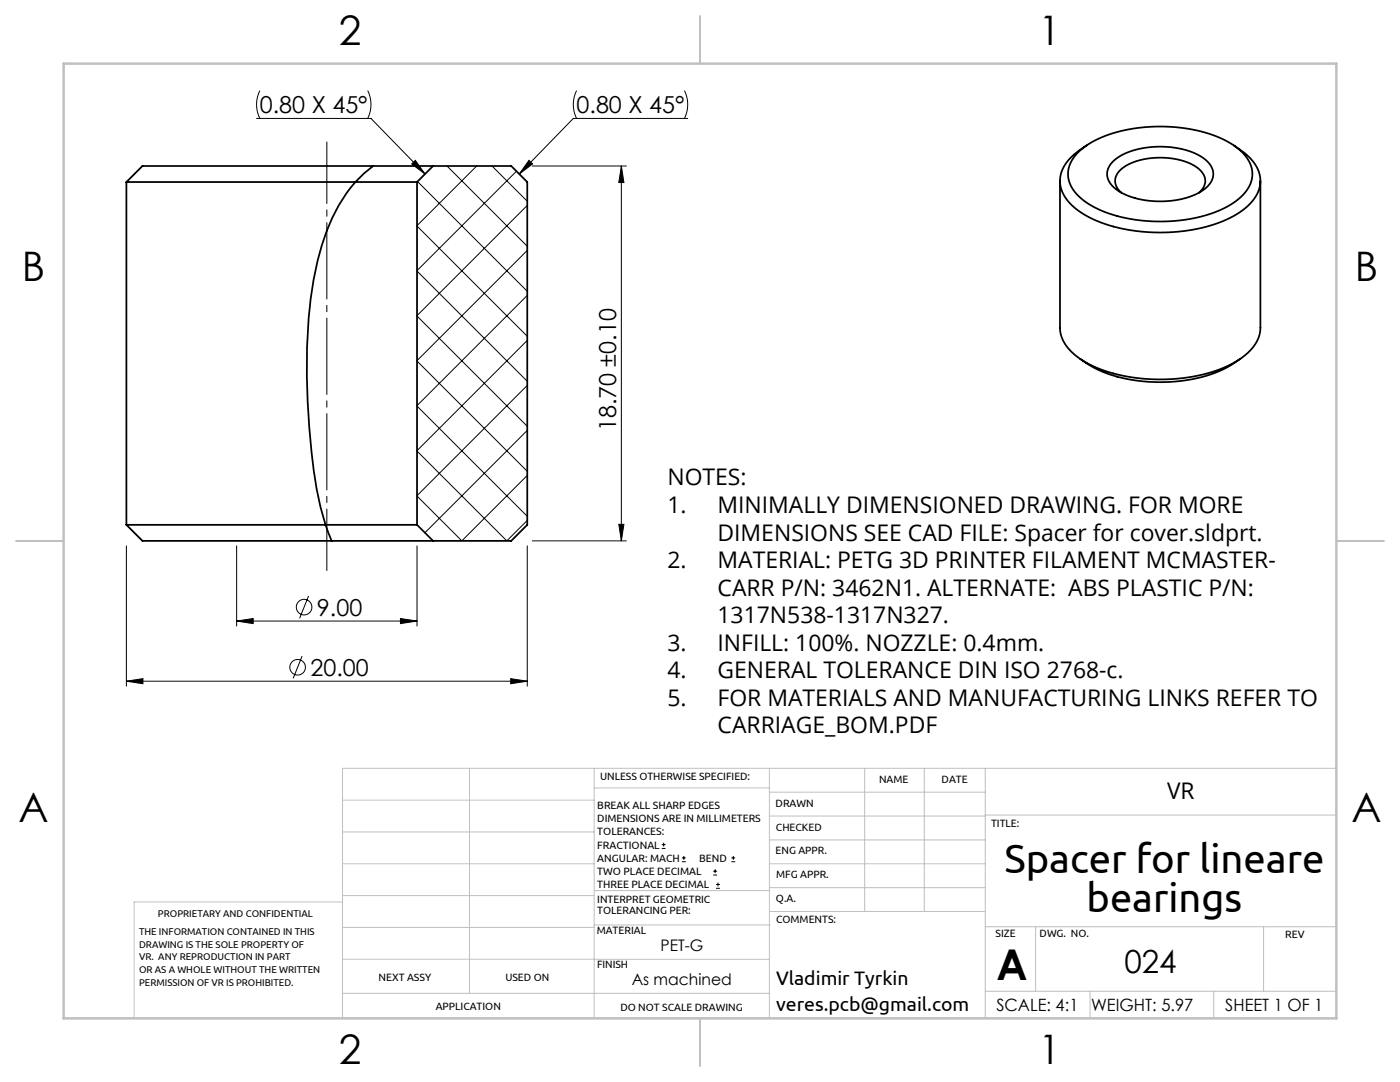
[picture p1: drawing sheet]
<svg xmlns="http://www.w3.org/2000/svg" width="279mm" height="216mm" viewBox="0 0 279 216" stroke-linecap="round" stroke-linejoin="round" font-family="sans-serif">
<g fill="none" stroke="#000" stroke-width=".2">
<path d="M51.9 18.1a6.2 6.2 0 0 0 0 5.5M73.4 18.1a6.2 6.2 0 0 1 0 5.5M115.1 18.1a6.2 6.2 0 0 0 0 5.5M136.6 18.1a6.2 6.2 0 0 1 0 5.5M51.2 23.6h22.8l10.8 11.1M82.2 32.7l.7-.7 1.9 2.7zM83.3 36.2l21.9 21.9M89.2 33.1l16 16M95.1 33.1l-11.9 11.9M98.2 33.1l7 7.1M103.1 34.2l-19.9 19.8M105.6 32l.7 .7-2.7 2z"/>
<path d="M106.2 33.1h18.8M124 33.1l.5 3.3h-1zM124 33.1v74.8M137.2 23.6h-22.8l-10.8 11.1M83.2 54.1l22 22M83.2 45.1l22 22M105.2 41l-22 22M105.2 50l-22 22M105.2 58.9l-22 22M83.2 72l22 22M83.2 63.1l22 22M105.2 67.9l-22 22"/>
<path d="M105.2 76.9l-22 22M83.2 90l17.9 17.9 4.1-4.1M83.2 81l22 22M105.2 85.9l-20.4 20.4M105.2 94.9l-13 13-9-8.9M25.2 108.9v28M47.2 108.9v16M61.6 118.9l-1.8 4.5M83.2 108.9v16M105.2 108.9v28M106.2 107.9h18.8M123.5 104.6h1l-.5 3.3z"/>
<path d="M25.2 135.9l3.3-.5v1zM25.2 135.9h80M47.2 123.9l3.3-.5v1zM47.2 123.9h36M60.3 130.9l-1.8 4.5M79.9 123.4l3.3 .5-3.3 .5zM101.9 135.4l3.3 .5-3.3 .5zM132.1 169.3h.7M132.1 168.5h.7M132.4 168.2v.7M136.1 171.9h.8M136.1 171.2h.8"/>
<path d="M136.5 170.8v.8M142.3 174.6h.8M142.3 173.8h.8M142.7 173.5v.7M142.9 177.3h.8M142.9 176.5h.8M143.3 176.1v.8M146 171.9h.7M146 171.2h.7M146.3 170.8v.8"/>
<circle cx="59.4" cy="133.1" r="1.56"/>
<circle cx="60.7" cy="121.1" r="1.56"/>
</g>
<path d="M65.2 28.3v85.5" fill="none" stroke="#000" stroke-width=".2" stroke-dasharray="15.2 1.3 1.3 1.3" stroke-dashoffset="3"/>
<g fill="none" stroke="#c0c0c0" stroke-width=".2">
<path d="M68.4 159.7h50.2M93.7 153.3v44.9M118.6 153.3v49.9M118.6 157.2h34.9M153.5 153.3v49.9M153.5 158.1h43.1M172.6 153.3v28.6M184.5 153.3v28.6M196.6 153.3v49.9M266.7 153.3h-198.3v49.9M68.4 178.7h50.2M68.4 172.4h50.2"/>
<path d="M68.4 166h50.2M68.4 180h-41.6v23.2M118.6 177.7h35.1M153.5 167.6h43.1M153.5 162.8h43.1M153.5 172.4h43.1M153.5 177.1h43.1M196.6 162.6h70.1M68.4 198.2h85.1M68.4 185.1h50.2M68.4 191.4h50.2M118.6 191.4h34.9"/>
<path d="M118.6 184.6h35.1M153.7 181.9h42.9M196.6 197.8h70.1M196.6 184.9h70.1M206.7 184.9v12.9M217.5 197.8v5.4M242.2 197.8v5.4M252.2 184.9v12.9"/>
</g>
<path d="M139.7 3.2v9.5M3.2 107.9h9.5M266.7 107.9h9.5M139.7 203.2v9.5" fill="none" stroke="#c0c0c0" stroke-width=".25"/>
<path d="M12.7 12.7h254v190.5h-254z" fill="none" stroke="#c0c0c0" stroke-width=".5"/>
<g fill="#000">
<path d="M82.2 32.7l.7-.7 1.9 2.7zM105.6 32l.7 .7-2.7 2z"/>
<path d="M123.5 104.6h1l-.5 3.3zM124 33.1l.5 3.3h-1z"/>
<path d="M79.9 123.4l3.3 .5-3.3 .5zM47.2 123.9l3.3-.5v1zM101.9 135.4l3.3 .5-3.3 .5zM25.2 135.9l3.3-.5v1z"/>
</g>
<g fill="none" stroke="#000" stroke-width=".35">
<path d="M25.2 36.3h45.7M25.2 36.3v68.4M70.9 36.3a34.4 34.4 0 0 0-7.5 15.7 99.3 99.3 0 0 0-2 28.1 99 99 0 0 0 3.6 24.6M70.9 36.3h12.3M74.5 33.1h-46.1l-3.2 3.2M74.5 33.1l-1.9 1.5-1.7 1.7M74.5 33.1h11.9M83.2 36.3v68.4M86.4 33.1h15.6l3.2 3.2v68.4l-3.2 3.2h-15.6M86.4 33.1l-3.2 3.2M211.5 36.1v29.3a7.8 7.8 0 0 0 4.1 6.2 30.4 30.4 0 0 0 17.8 4.1 27.5 27.5 0 0 0 14.6-4.4 7.6 7.6 0 0 0 3.5-5.9v-29.3M215.2 30.4a21.7 21.7 0 0 1 12.8-5 30.1 30.1 0 0 1 17.5 3.2 7.7 7.7 0 0 1 4.4 6.1 7.6 7.6 0 0 1-4.3 6.1 30.3 30.3 0 0 1-19.2 3 20.5 20.5 0 0 1-11.2-4.7 5.6 5.6 0 0 1 0-8.7z"/>
<path d="M216.8 29a10.8 10.8 0 0 0-5 5.3 6.3 6.3 0 0 0 2.2 6.8 24.1 24.1 0 0 0 13.7 5.1 32.5 32.5 0 0 0 19.1-3.4 8.5 8.5 0 0 0 4.7-6.4 7.7 7.7 0 0 0-4-6.5l-1.3-.9M222.2 32.1a15.3 15.3 0 0 1 11.3-2.7 11.9 11.9 0 0 1 7.8 3.2 3.3 3.3 0 0 1-.6 4.9 15.7 15.7 0 0 1-11.5 2.6 11.3 11.3 0 0 1-7.6-3.5 3.2 3.2 0 0 1 .6-4.5zM223.8 38.4a2.88 2.88 0 0 1 .2-4.8 14.7 14.7 0 0 1 12-1.5 6 6 0 0 1 4.5 3.5 2.92 2.92 0 0 1-1.2 2.8M215.6 71.6a26.8 26.8 0 0 0 17.2 4.6 25.6 25.6 0 0 0 14.7-4.6M25.2 104.7h39.8M25.2 104.7l3.2 3.2h37.8M65 104.7h18.2M65 104.7l1.2 3.2M66.2 107.9h20.2M83.2 104.7l3.2 3.2"/>
</g>
<text font-size="8.5" x="198.9" y="195.5">A</text>
<g font-size="8.2">
<text x="200.5" y="174.2">Spacer for lineare</text>
<text x="216.9" y="182.1">bearings</text>
</g>
<g font-size="8.1">
<text x="67.6" y="8.9">2</text>
<text x="207.3" y="8.9">1</text>
<text x="4.4" y="56.1">B</text>
<text x="270.4" y="56.1">B</text>
<text x="3.7" y="164.1">A</text>
<text x="269.7" y="164.1">A</text>
<text x="67.6" y="212.4">2</text>
<text x="207.3" y="212.4">1</text>
</g>
<text font-size="6.3" x="224.4" y="194.1">024</text>
<g font-size="4.7">
<text x="51.9" y="22.6">0.80 X 45°</text>
<text x="115.1" y="22.6">0.80 X 45°</text>
<text x="123" y="86.1" transform="rotate(-90 123 86.1)">18.70 ±0.10</text>
<text x="63.3" y="122.9">9.00</text>
<text x="62" y="134.9">20.00</text>
</g>
<g font-size="4.6">
<text x="133.2" y="96.9">NOTES:</text>
<text x="133.2" y="102.4">1.</text>
<text x="143.2" y="102.4">MINIMALLY DIMENSIONED DRAWING. FOR MORE</text>
<text x="143.2" y="107.9">DIMENSIONS SEE CAD FILE: Spacer for cover.sldprt.</text>
<text x="133.2" y="113.4">2.</text>
<text x="143.2" y="113.4">MATERIAL: PETG 3D PRINTER FILAMENT MCMASTER-</text>
<text x="143.2" y="118.9">CARR P/N: 3462N1. ALTERNATE: ABS PLASTIC P/N:</text>
<text x="143.2" y="124.3">1317N538-1317N327.</text>
<text x="133.2" y="129.8">3.</text>
<text x="143.2" y="129.8">INFILL: 100%. NOZZLE: 0.4mm.</text>
<text x="133.2" y="135.3">4.</text>
<text x="143.2" y="135.3">GENERAL TOLERANCE DIN ISO 2768-c.</text>
<text x="133.2" y="140.8">5.</text>
<text x="143.2" y="140.8">FOR MATERIALS AND MANUFACTURING LINKS REFER TO</text>
<text x="143.2" y="146.3">CARRIAGE_BOM.PDF</text>
<text x="232.9" y="159.4">VR</text>
</g>
<g font-size="3.9">
<text x="154.9" y="196.6">Vladimir Tyrkin</text>
<text x="154.9" y="201.6">veres.pcb@gmail.com</text>
</g>
<g font-size="3.4">
<text x="198.8" y="201.7">SCALE: 4:1</text>
<text x="217.7" y="201.8">WEIGHT: 5.97</text>
<text x="244.5" y="201.7">SHEET 1 OF 1</text>
</g>
<g font-size="3.2">
<text x="131.8" y="189.8">PET-G</text>
<text x="126.1" y="196.6">As machined</text>
</g>
<g font-size="2.1">
<text x="119.8" y="155.6">UNLESS OTHERWISE SPECIFIED:</text>
<text x="119.2" y="161.4">BREAK ALL SHARP EDGES</text>
<text x="154.8" y="161">DRAWN</text>
<text x="175.4" y="156.2">NAME</text>
<text x="187.9" y="156.2">DATE</text>
<text x="119.2" y="164">DIMENSIONS ARE IN MILLIMETERS</text>
<text x="119.2" y="166.7">TOLERANCES:</text>
<text x="154.9" y="165.8">CHECKED</text>
<text x="197.8" y="165">TITLE:</text>
<text x="119.2" y="169.3">FRACTIONAL</text>
<text x="119.2" y="172">ANGULAR: MACH</text>
<text x="139.5" y="172">BEND</text>
<text x="154.8" y="170.5">ENG APPR.</text>
<text x="119.2" y="174.6">TWO PLACE DECIMAL</text>
<text x="119.2" y="177.3">THREE PLACE DECIMAL</text>
<text x="154.9" y="180">Q.A.</text>
<text x="154.9" y="175.2">MFG APPR.</text>
<text x="119.2" y="180.2">INTERPRET GEOMETRIC</text>
<text x="119.2" y="182.3">TOLERANCING PER:</text>
<text x="154.9" y="184.2">COMMENTS:</text>
<text x="119.1" y="186.3">MATERIAL</text>
<text x="198.7" y="187">SIZE</text>
<text x="207.5" y="187">DWG. NO.</text>
<text x="256.5" y="187.1">REV</text>
<text x="75.5" y="195.8">NEXT ASSY</text>
<text x="100.9" y="195.7">USED ON</text>
<text x="119.1" y="193.1">FINISH</text>
<text x="86.9" y="201.6">APPLICATION</text>
<text x="123.8" y="201.6">DO NOT SCALE DRAWING</text>
</g>
<g font-size="2">
<text x="31.5" y="183">PROPRIETARY AND CONFIDENTIAL</text>
<text x="27.8" y="186.6">THE INFORMATION CONTAINED IN THIS</text>
<text x="27.8" y="189.1">DRAWING IS THE SOLE PROPERTY OF</text>
<text x="27.8" y="191.6">VR. ANY REPRODUCTION IN PART</text>
<text x="27.8" y="194.2">OR AS A WHOLE WITHOUT THE WRITTEN</text>
<text x="27.8" y="196.7">PERMISSION OF VR IS PROHIBITED.</text>
</g>
</svg>
